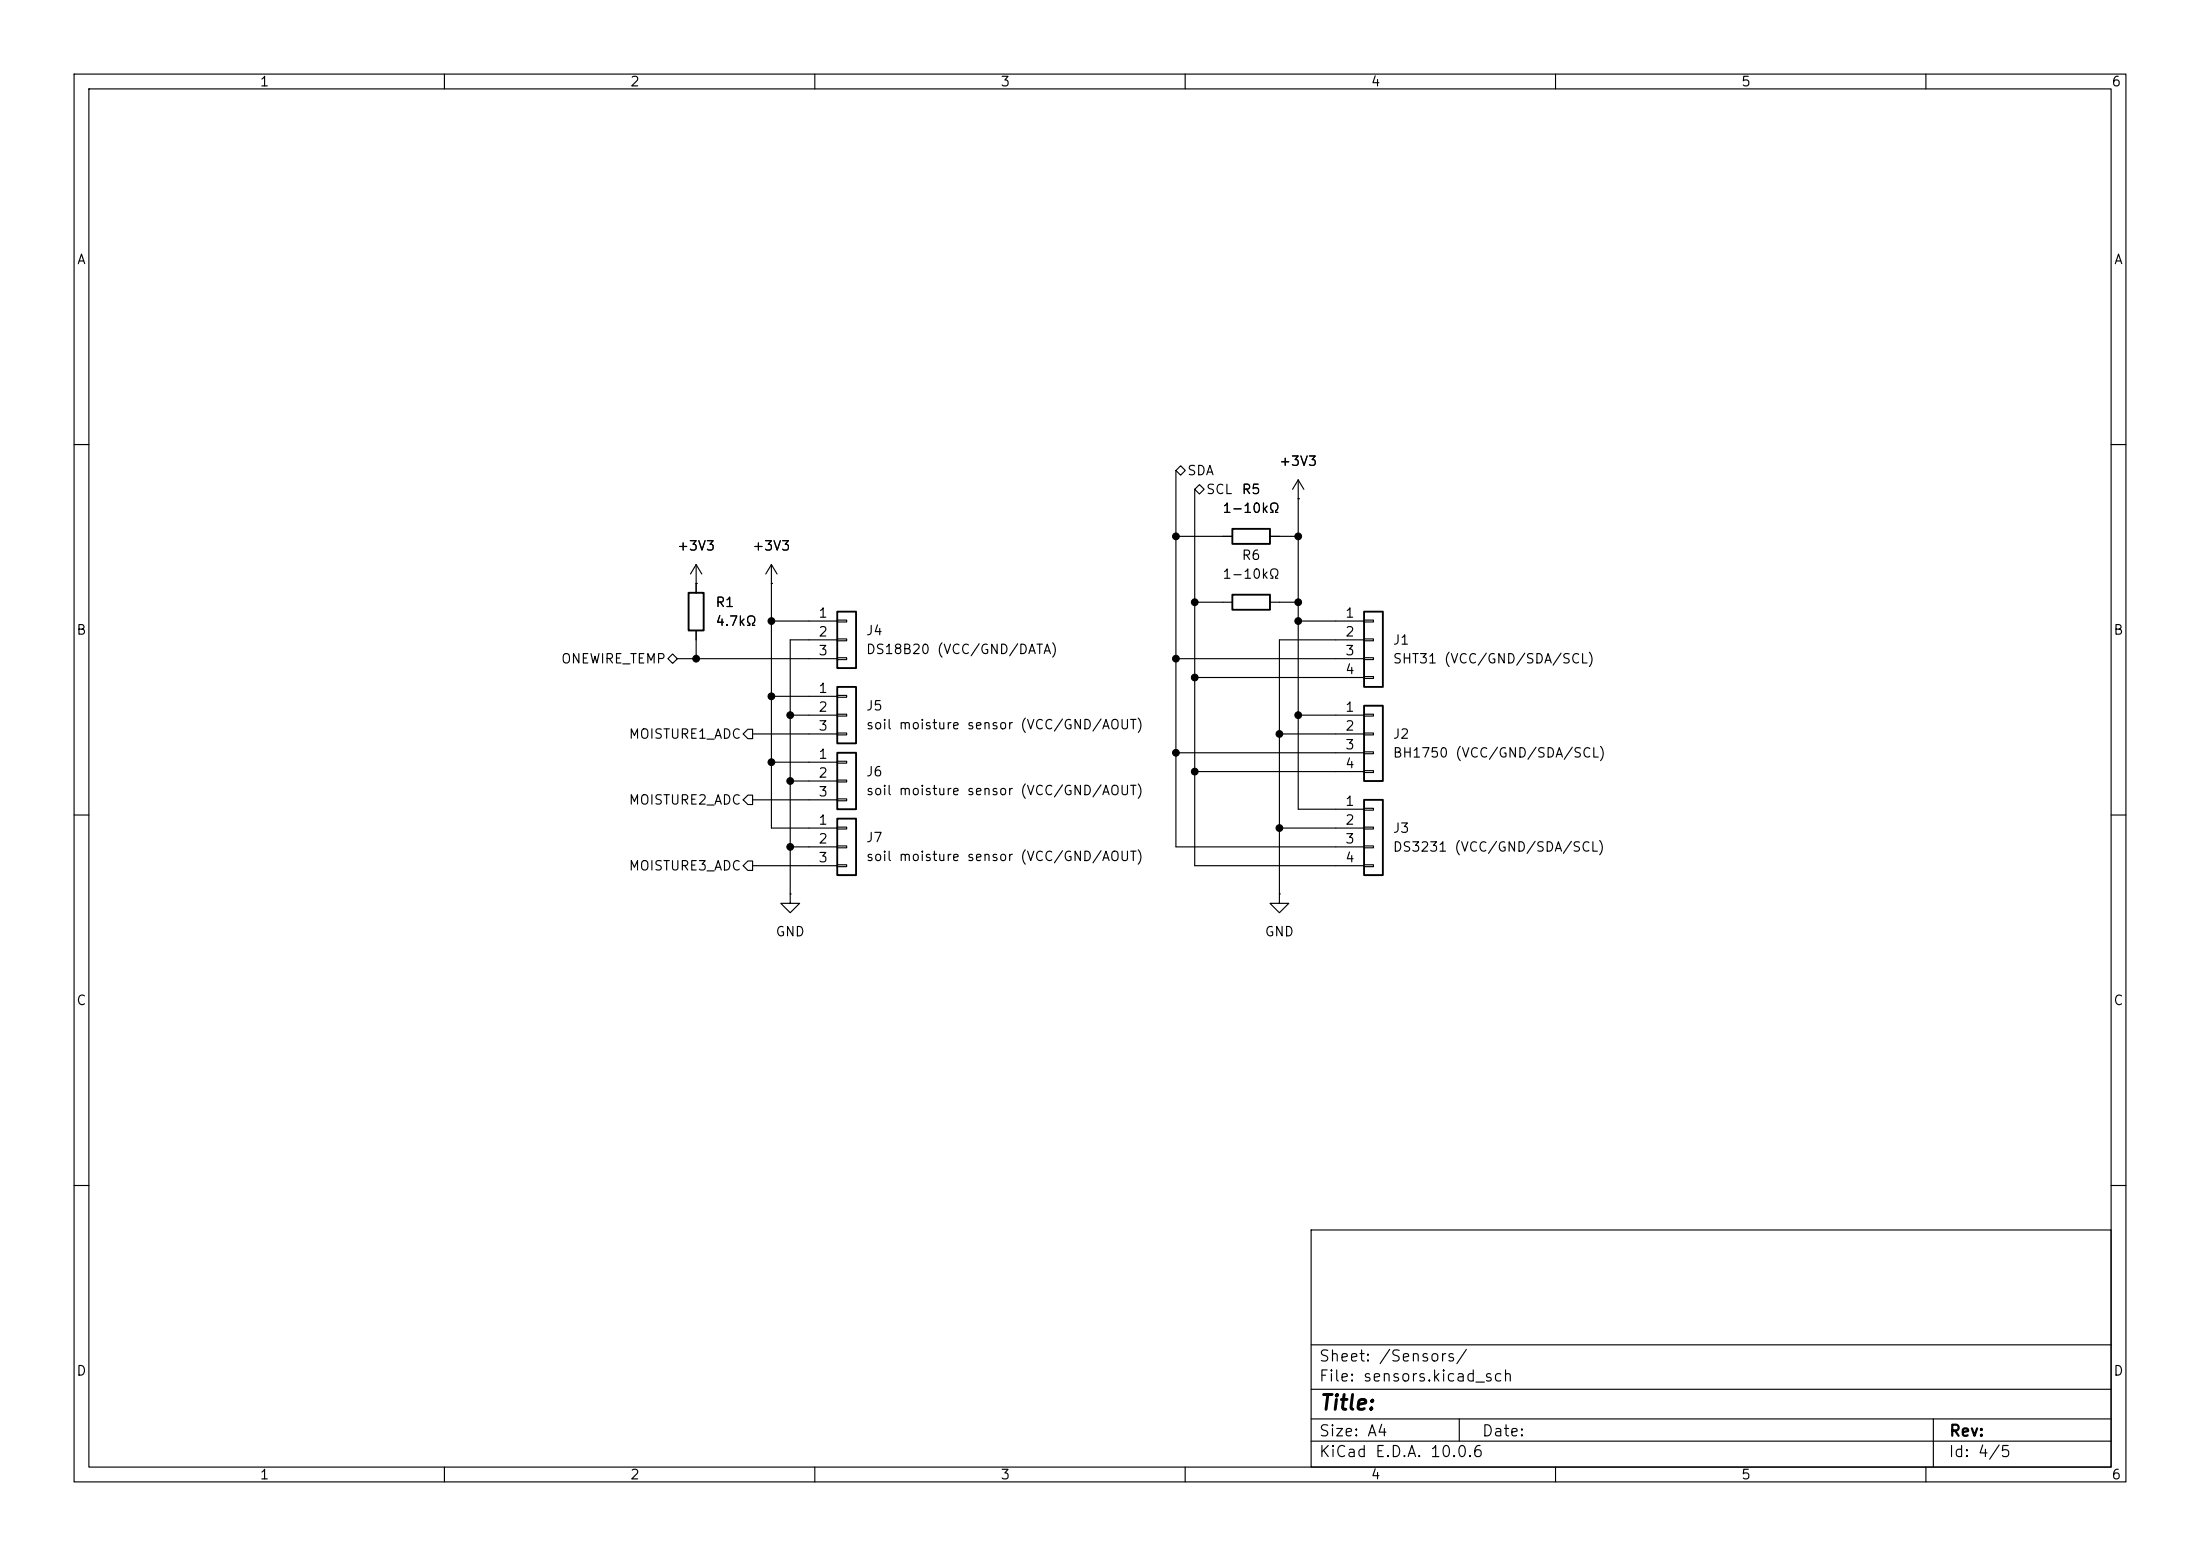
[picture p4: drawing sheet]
(kicad_sch
 (version 20260306)
 (generator "eeschema")
 (generator_version "10.0")
 (paper "A4")
 (lib_symbols
  (symbol "Connector_Generic:Conn_01x03"
   (pin_names
    (offset 1.016) (hide yes)) (exclude_from_sim no) (in_bom yes) (on_board yes)
   (in_pos_files yes)
   (duplicate_pin_numbers_are_jumpers no)
   (property "Reference" "J" (at 0 5.08 0) (show_name no) (do_not_autoplace no) (effects (font (size 1.27 1.27))))
   (property "Value" "Conn_01x03" (at 0 -5.08 0) (show_name no) (do_not_autoplace no) (effects (font (size 1.27 1.27))))
   (property "Footprint" "" (at 0 0 0) (show_name no) (do_not_autoplace no) (hide yes) (effects (font (size 1.27 1.27))))
   (property "Datasheet" "" (at 0 0 0) (show_name no) (do_not_autoplace no) (hide yes) (effects (font (size 1.27 1.27))))
   (property "Description" "Generic connector, single row, 01x03, script generated (kicad-library-utils/schlib/autogen/connector/)" (at 0 0 0) (show_name no) (do_not_autoplace no) (hide yes) (effects (font (size 1.27 1.27))))
   (symbol "Conn_01x03_1_1"
    (rectangle (start -1.27 3.81) (end 1.27 -3.81) (stroke (width 0.254) (type default)) (fill (type background)))
    (rectangle (start -1.27 2.667) (end 0 2.413) (stroke (width 0.1524) (type default)) (fill (type none)))
    (rectangle (start -1.27 0.127) (end 0 -0.127) (stroke (width 0.1524) (type default)) (fill (type none)))
    (rectangle (start -1.27 -2.413) (end 0 -2.667) (stroke (width 0.1524) (type default)) (fill (type none)))
    (pin passive line (at -5.08 2.54 0) (length 3.81) (name "Pin_1" (effects (font (size 1.27 1.27)))) (number "1" (effects (font (size 1.27 1.27)))))
    (pin passive line (at -5.08 0 0) (length 3.81) (name "Pin_2" (effects (font (size 1.27 1.27)))) (number "2" (effects (font (size 1.27 1.27)))))
    (pin passive line (at -5.08 -2.54 0) (length 3.81) (name "Pin_3" (effects (font (size 1.27 1.27)))) (number "3" (effects (font (size 1.27 1.27))))))
   (embedded_fonts no))
  (symbol "Connector_Generic:Conn_01x04"
   (pin_names
    (offset 1.016) (hide yes)) (exclude_from_sim no) (in_bom yes) (on_board yes)
   (in_pos_files yes)
   (duplicate_pin_numbers_are_jumpers no)
   (property "Reference" "J" (at 0 5.08 0) (show_name no) (do_not_autoplace no) (effects (font (size 1.27 1.27))))
   (property "Value" "Conn_01x04" (at 0 -7.62 0) (show_name no) (do_not_autoplace no) (effects (font (size 1.27 1.27))))
   (property "Footprint" "" (at 0 0 0) (show_name no) (do_not_autoplace no) (hide yes) (effects (font (size 1.27 1.27))))
   (property "Datasheet" "" (at 0 0 0) (show_name no) (do_not_autoplace no) (hide yes) (effects (font (size 1.27 1.27))))
   (property "Description" "Generic connector, single row, 01x04, script generated (kicad-library-utils/schlib/autogen/connector/)" (at 0 0 0) (show_name no) (do_not_autoplace no) (hide yes) (effects (font (size 1.27 1.27))))
   (symbol "Conn_01x04_1_1"
    (rectangle (start -1.27 3.81) (end 1.27 -6.35) (stroke (width 0.254) (type default)) (fill (type background)))
    (rectangle (start -1.27 2.667) (end 0 2.413) (stroke (width 0.1524) (type default)) (fill (type none)))
    (rectangle (start -1.27 0.127) (end 0 -0.127) (stroke (width 0.1524) (type default)) (fill (type none)))
    (rectangle (start -1.27 -2.413) (end 0 -2.667) (stroke (width 0.1524) (type default)) (fill (type none)))
    (rectangle (start -1.27 -4.953) (end 0 -5.207) (stroke (width 0.1524) (type default)) (fill (type none)))
    (pin passive line (at -5.08 2.54 0) (length 3.81) (name "Pin_1" (effects (font (size 1.27 1.27)))) (number "1" (effects (font (size 1.27 1.27)))))
    (pin passive line (at -5.08 0 0) (length 3.81) (name "Pin_2" (effects (font (size 1.27 1.27)))) (number "2" (effects (font (size 1.27 1.27)))))
    (pin passive line (at -5.08 -2.54 0) (length 3.81) (name "Pin_3" (effects (font (size 1.27 1.27)))) (number "3" (effects (font (size 1.27 1.27)))))
    (pin passive line (at -5.08 -5.08 0) (length 3.81) (name "Pin_4" (effects (font (size 1.27 1.27)))) (number "4" (effects (font (size 1.27 1.27))))))
   (embedded_fonts no))
  (symbol "Device:R"
   (pin_numbers (hide yes))
   (pin_names
    (offset 0)) (exclude_from_sim no) (in_bom yes) (on_board yes)
   (in_pos_files yes)
   (duplicate_pin_numbers_are_jumpers no)
   (property "Reference" "R" (at 2.032 0 90) (show_name no) (do_not_autoplace no) (effects (font (size 1.27 1.27))))
   (property "Value" "R" (at 0 0 90) (show_name no) (do_not_autoplace no) (effects (font (size 1.27 1.27))))
   (property "Footprint" "" (at -1.778 0 90) (show_name no) (do_not_autoplace no) (hide yes) (effects (font (size 1.27 1.27))))
   (property "Datasheet" "" (at 0 0 0) (show_name no) (do_not_autoplace no) (hide yes) (effects (font (size 1.27 1.27))))
   (property "Description" "Resistor" (at 0 0 0) (show_name no) (do_not_autoplace no) (hide yes) (effects (font (size 1.27 1.27))))
   (symbol "R_0_1"
    (rectangle (start -1.016 -2.54) (end 1.016 2.54) (stroke (width 0.254) (type default)) (fill (type none))))
   (symbol "R_1_1"
    (pin passive line (at 0 3.81 270) (length 1.27) (name "" (effects (font (size 1.27 1.27)))) (number "1" (effects (font (size 1.27 1.27)))))
    (pin passive line (at 0 -3.81 90) (length 1.27) (name "" (effects (font (size 1.27 1.27)))) (number "2" (effects (font (size 1.27 1.27))))))
   (embedded_fonts no))
  (symbol "power:+3V3"
   (power global)
   (pin_numbers (hide yes))
   (pin_names
    (offset 0) (hide yes)) (exclude_from_sim no) (in_bom yes) (on_board yes)
   (in_pos_files yes)
   (duplicate_pin_numbers_are_jumpers no)
   (property "Reference" "#PWR" (at 0 -3.81 0) (show_name no) (do_not_autoplace no) (hide yes) (effects (font (size 1.27 1.27))))
   (property "Value" "+3V3" (at 0 3.556 0) (show_name no) (do_not_autoplace no) (effects (font (size 1.27 1.27))))
   (property "Footprint" "" (at 0 0 0) (show_name no) (do_not_autoplace no) (hide yes) (effects (font (size 1.27 1.27))))
   (property "Datasheet" "" (at 0 0 0) (show_name no) (do_not_autoplace no) (hide yes) (effects (font (size 1.27 1.27))))
   (property "Description" "Power symbol creates a global label with name \"+3V3\"" (at 0 0 0) (show_name no) (do_not_autoplace no) (hide yes) (effects (font (size 1.27 1.27))))
   (symbol "+3V3_0_1"
    (polyline (pts (xy -0.762 1.27) (xy 0 2.54)) (stroke (width 0) (type default)) (fill (type none)))
    (polyline (pts (xy 0 2.54) (xy 0.762 1.27)) (stroke (width 0) (type default)) (fill (type none)))
    (polyline (pts (xy 0 0) (xy 0 2.54)) (stroke (width 0) (type default)) (fill (type none))))
   (symbol "+3V3_1_1"
    (pin power_in line (at 0 0 90) (length 0) (name "" (effects (font (size 1.27 1.27)))) (number "1" (effects (font (size 1.27 1.27))))))
   (embedded_fonts no))
  (symbol "power:GND"
   (power global)
   (pin_numbers (hide yes))
   (pin_names
    (offset 0) (hide yes)) (exclude_from_sim no) (in_bom yes) (on_board yes)
   (in_pos_files yes)
   (duplicate_pin_numbers_are_jumpers no)
   (property "Reference" "#PWR" (at 0 -6.35 0) (show_name no) (do_not_autoplace no) (hide yes) (effects (font (size 1.27 1.27))))
   (property "Value" "GND" (at 0 -3.81 0) (show_name no) (do_not_autoplace no) (effects (font (size 1.27 1.27))))
   (property "Footprint" "" (at 0 0 0) (show_name no) (do_not_autoplace no) (hide yes) (effects (font (size 1.27 1.27))))
   (property "Datasheet" "" (at 0 0 0) (show_name no) (do_not_autoplace no) (hide yes) (effects (font (size 1.27 1.27))))
   (property "Description" "Power symbol creates a global label with name \"GND\" , ground" (at 0 0 0) (show_name no) (do_not_autoplace no) (hide yes) (effects (font (size 1.27 1.27))))
   (symbol "GND_0_1"
    (polyline (pts (xy 0 0) (xy 0 -1.27) (xy 1.27 -1.27) (xy 0 -2.54) (xy -1.27 -1.27) (xy 0 -1.27)) (stroke (width 0) (type default)) (fill (type none))))
   (symbol "GND_1_1"
    (pin power_in line (at 0 0 270) (length 0) (name "" (effects (font (size 1.27 1.27)))) (number "1" (effects (font (size 1.27 1.27))))))
   (embedded_fonts no)))
 (junction
  (at 172.72 99.06)
  (diameter 0)
  (color 0 0 0 0))
 (junction
  (at 175.26 81.28)
  (diameter 0)
  (color 0 0 0 0))
 (junction
  (at 106.68 114.3)
  (diameter 0)
  (color 0 0 0 0))
 (junction
  (at 104.14 83.82)
  (diameter 0)
  (color 0 0 0 0))
 (junction
  (at 93.98 88.9)
  (diameter 0)
  (color 0 0 0 0))
 (junction
  (at 175.26 83.82)
  (diameter 0)
  (color 0 0 0 0))
 (junction
  (at 158.75 72.39)
  (diameter 0)
  (color 0 0 0 0))
 (junction
  (at 104.14 102.87)
  (diameter 0)
  (color 0 0 0 0))
 (junction
  (at 161.29 81.28)
  (diameter 0)
  (color 0 0 0 0))
 (junction
  (at 158.75 101.6)
  (diameter 0)
  (color 0 0 0 0))
 (junction
  (at 106.68 105.41)
  (diameter 0)
  (color 0 0 0 0))
 (junction
  (at 158.75 88.9)
  (diameter 0)
  (color 0 0 0 0))
 (junction
  (at 172.72 111.76)
  (diameter 0)
  (color 0 0 0 0))
 (junction
  (at 175.26 72.39)
  (diameter 0)
  (color 0 0 0 0))
 (junction
  (at 175.26 96.52)
  (diameter 0)
  (color 0 0 0 0))
 (junction
  (at 161.29 104.14)
  (diameter 0)
  (color 0 0 0 0))
 (junction
  (at 161.29 91.44)
  (diameter 0)
  (color 0 0 0 0))
 (junction
  (at 106.68 96.52)
  (diameter 0)
  (color 0 0 0 0))
 (junction
  (at 104.14 93.98)
  (diameter 0)
  (color 0 0 0 0))
 (wire
  (pts (xy 104.14 93.98) (xy 104.14 83.82))
  (stroke (width 0) (type default)))
 (wire
  (pts (xy 158.75 63.5) (xy 158.75 72.39))
  (stroke (width 0) (type default)))
 (wire
  (pts (xy 180.34 104.14) (xy 161.29 104.14))
  (stroke (width 0) (type default)))
 (wire
  (pts (xy 180.34 86.36) (xy 172.72 86.36))
  (stroke (width 0) (type default)))
 (wire
  (pts (xy 180.34 109.22) (xy 175.26 109.22))
  (stroke (width 0) (type default)))
 (wire
  (pts (xy 104.14 83.82) (xy 109.22 83.82))
  (stroke (width 0) (type default)))
 (wire
  (pts (xy 106.68 105.41) (xy 106.68 114.3))
  (stroke (width 0) (type default)))
 (wire
  (pts (xy 109.22 86.36) (xy 106.68 86.36))
  (stroke (width 0) (type default)))
 (wire
  (pts (xy 161.29 66.04) (xy 161.29 81.28))
  (stroke (width 0) (type default)))
 (wire
  (pts (xy 180.34 83.82) (xy 175.26 83.82))
  (stroke (width 0) (type default)))
 (wire
  (pts (xy 172.72 72.39) (xy 175.26 72.39))
  (stroke (width 0) (type default)))
 (wire
  (pts (xy 158.75 72.39) (xy 165.1 72.39))
  (stroke (width 0) (type default)))
 (wire
  (pts (xy 104.14 83.82) (xy 104.14 78.74))
  (stroke (width 0) (type default)))
 (wire
  (pts (xy 109.22 107.95) (xy 101.6 107.95))
  (stroke (width 0) (type default)))
 (wire
  (pts (xy 109.22 99.06) (xy 101.6 99.06))
  (stroke (width 0) (type default)))
 (wire
  (pts (xy 109.22 88.9) (xy 93.98 88.9))
  (stroke (width 0) (type default)))
 (wire
  (pts (xy 161.29 81.28) (xy 165.1 81.28))
  (stroke (width 0) (type default)))
 (wire
  (pts (xy 175.26 83.82) (xy 175.26 96.52))
  (stroke (width 0) (type default)))
 (wire
  (pts (xy 175.26 67.31) (xy 175.26 72.39))
  (stroke (width 0) (type default)))
 (wire
  (pts (xy 175.26 81.28) (xy 175.26 83.82))
  (stroke (width 0) (type default)))
 (wire
  (pts (xy 104.14 93.98) (xy 109.22 93.98))
  (stroke (width 0) (type default)))
 (wire
  (pts (xy 172.72 111.76) (xy 180.34 111.76))
  (stroke (width 0) (type default)))
 (wire
  (pts (xy 161.29 104.14) (xy 161.29 116.84))
  (stroke (width 0) (type default)))
 (wire
  (pts (xy 109.22 116.84) (xy 101.6 116.84))
  (stroke (width 0) (type default)))
 (wire
  (pts (xy 175.26 72.39) (xy 175.26 81.28))
  (stroke (width 0) (type default)))
 (wire
  (pts (xy 180.34 91.44) (xy 161.29 91.44))
  (stroke (width 0) (type default)))
 (wire
  (pts (xy 93.98 86.36) (xy 93.98 88.9))
  (stroke (width 0) (type default)))
 (wire
  (pts (xy 106.68 114.3) (xy 106.68 120.65))
  (stroke (width 0) (type default)))
 (wire
  (pts (xy 172.72 99.06) (xy 180.34 99.06))
  (stroke (width 0) (type default)))
 (wire
  (pts (xy 104.14 102.87) (xy 104.14 93.98))
  (stroke (width 0) (type default)))
 (wire
  (pts (xy 172.72 111.76) (xy 172.72 120.65))
  (stroke (width 0) (type default)))
 (wire
  (pts (xy 106.68 105.41) (xy 109.22 105.41))
  (stroke (width 0) (type default)))
 (wire
  (pts (xy 158.75 88.9) (xy 158.75 101.6))
  (stroke (width 0) (type default)))
 (wire
  (pts (xy 91.44 88.9) (xy 93.98 88.9))
  (stroke (width 0) (type default)))
 (wire
  (pts (xy 106.68 114.3) (xy 109.22 114.3))
  (stroke (width 0) (type default)))
 (wire
  (pts (xy 161.29 81.28) (xy 161.29 104.14))
  (stroke (width 0) (type default)))
 (wire
  (pts (xy 106.68 96.52) (xy 106.68 105.41))
  (stroke (width 0) (type default)))
 (wire
  (pts (xy 109.22 111.76) (xy 104.14 111.76))
  (stroke (width 0) (type default)))
 (wire
  (pts (xy 158.75 101.6) (xy 158.75 114.3))
  (stroke (width 0) (type default)))
 (wire
  (pts (xy 158.75 72.39) (xy 158.75 88.9))
  (stroke (width 0) (type default)))
 (wire
  (pts (xy 180.34 96.52) (xy 175.26 96.52))
  (stroke (width 0) (type default)))
 (wire
  (pts (xy 180.34 114.3) (xy 158.75 114.3))
  (stroke (width 0) (type default)))
 (wire
  (pts (xy 106.68 96.52) (xy 109.22 96.52))
  (stroke (width 0) (type default)))
 (wire
  (pts (xy 175.26 96.52) (xy 175.26 109.22))
  (stroke (width 0) (type default)))
 (wire
  (pts (xy 106.68 86.36) (xy 106.68 96.52))
  (stroke (width 0) (type default)))
 (wire
  (pts (xy 172.72 86.36) (xy 172.72 99.06))
  (stroke (width 0) (type default)))
 (wire
  (pts (xy 172.72 81.28) (xy 175.26 81.28))
  (stroke (width 0) (type default)))
 (wire
  (pts (xy 158.75 88.9) (xy 180.34 88.9))
  (stroke (width 0) (type default)))
 (wire
  (pts (xy 180.34 116.84) (xy 161.29 116.84))
  (stroke (width 0) (type default)))
 (wire
  (pts (xy 158.75 101.6) (xy 180.34 101.6))
  (stroke (width 0) (type default)))
 (wire
  (pts (xy 172.72 99.06) (xy 172.72 111.76))
  (stroke (width 0) (type default)))
 (wire
  (pts (xy 104.14 111.76) (xy 104.14 102.87))
  (stroke (width 0) (type default)))
 (wire
  (pts (xy 104.14 102.87) (xy 109.22 102.87))
  (stroke (width 0) (type default)))
 (hierarchical_label "MOISTURE3_ADC"
  (shape output)
  (at 101.6 116.84 180)
  (effects (font (size 1.27 1.27)) (justify right)))
 (hierarchical_label "SDA"
  (shape bidirectional)
  (at 158.75 63.5 0)
  (effects (font (size 1.27 1.27)) (justify left)))
 (hierarchical_label "MOISTURE2_ADC"
  (shape output)
  (at 101.6 107.95 180)
  (effects (font (size 1.27 1.27)) (justify right)))
 (hierarchical_label "MOISTURE1_ADC"
  (shape output)
  (at 101.6 99.06 180)
  (effects (font (size 1.27 1.27)) (justify right)))
 (hierarchical_label "ONEWIRE_TEMP"
  (shape bidirectional)
  (at 91.44 88.9 180)
  (effects (font (size 1.27 1.27)) (justify right)))
 (hierarchical_label "SCL"
  (shape bidirectional)
  (at 161.29 66.04 0)
  (effects (font (size 1.27 1.27)) (justify left)))
 (symbol
  (lib_id "Connector_Generic:Conn_01x03")
  (at 114.3 114.3 0)
  (unit 1)
  (body_style 1)
  (exclude_from_sim no)
  (in_bom yes)
  (on_board yes)
  (in_pos_files yes)
  (dnp no)
  (fields_autoplaced yes)
  (property "Reference" "J7" (at 116.84 113.0299 0) (show_name no) (do_not_autoplace no) (effects (font (size 1.27 1.27)) (justify left)))
  (property "Value" "soil moisture sensor (VCC/GND/AOUT)" (at 116.84 115.5699 0) (show_name no) (do_not_autoplace no) (effects (font (size 1.27 1.27)) (justify left)))
  (property "Footprint" "" (at 114.3 114.3 0) (hide yes) (show_name no) (do_not_autoplace no) (effects (font (size 1.27 1.27))))
  (property "Datasheet" "" (at 114.3 114.3 0) (hide yes) (show_name no) (do_not_autoplace no) (effects (font (size 1.27 1.27))))
  (property "Description" "Generic connector, single row, 01x03, script generated (kicad-library-utils/schlib/autogen/connector/)" (at 114.3 114.3 0) (hide yes) (show_name no) (do_not_autoplace no) (effects (font (size 1.27 1.27))))
  (pin "2")
  (pin "1")
  (pin "3"))
 (symbol
  (lib_id "Device:R")
  (at 93.98 82.55 0)
  (unit 1)
  (body_style 1)
  (exclude_from_sim no)
  (in_bom yes)
  (on_board yes)
  (in_pos_files yes)
  (dnp no)
  (fields_autoplaced yes)
  (property "Reference" "R1" (at 96.52 81.2799 0) (show_name no) (do_not_autoplace no) (effects (font (size 1.27 1.27)) (justify left)))
  (property "Value" "4.7kΩ" (at 96.52 83.8199 0) (show_name no) (do_not_autoplace no) (effects (font (size 1.27 1.27)) (justify left)))
  (property "Footprint" "" (at 92.202 82.55 90) (hide yes) (show_name no) (do_not_autoplace no) (effects (font (size 1.27 1.27))))
  (property "Datasheet" "" (at 93.98 82.55 0) (hide yes) (show_name no) (do_not_autoplace no) (effects (font (size 1.27 1.27))))
  (property "Description" "Resistor" (at 93.98 82.55 0) (hide yes) (show_name no) (do_not_autoplace no) (effects (font (size 1.27 1.27))))
  (pin "2")
  (pin "1"))
 (symbol
  (lib_id "Connector_Generic:Conn_01x04")
  (at 185.42 86.36 0)
  (unit 1)
  (body_style 1)
  (exclude_from_sim no)
  (in_bom yes)
  (on_board yes)
  (in_pos_files yes)
  (dnp no)
  (fields_autoplaced yes)
  (property "Reference" "J1" (at 187.96 86.3599 0) (show_name no) (do_not_autoplace no) (effects (font (size 1.27 1.27)) (justify left)))
  (property "Value" "SHT31 (VCC/GND/SDA/SCL)" (at 187.96 88.8999 0) (show_name no) (do_not_autoplace no) (effects (font (size 1.27 1.27)) (justify left)))
  (property "Footprint" "Package_DFN_QFN:WDFN-10-1EP_3x3mm_P0.5mm_EP1.8x2.5mm" (at 185.42 86.36 0) (hide yes) (show_name no) (do_not_autoplace no) (effects (font (size 1.27 1.27))))
  (property "Datasheet" "" (at 185.42 86.36 0) (hide yes) (show_name no) (do_not_autoplace no) (effects (font (size 1.27 1.27))))
  (property "Description" "Generic connector, single row, 01x04, script generated (kicad-library-utils/schlib/autogen/connector/)" (at 185.42 86.36 0) (hide yes) (show_name no) (do_not_autoplace no) (effects (font (size 1.27 1.27))))
  (pin "3")
  (pin "2")
  (pin "1")
  (pin "4"))
 (symbol
  (lib_id "power:+3V3")
  (at 104.14 78.74 0)
  (unit 1)
  (body_style 1)
  (exclude_from_sim no)
  (in_bom yes)
  (on_board yes)
  (in_pos_files yes)
  (dnp no)
  (fields_autoplaced yes)
  (property "Reference" "#PWR08" (at 104.14 82.55 0) (hide yes) (show_name no) (do_not_autoplace no) (effects (font (size 1.27 1.27))))
  (property "Value" "+3V3" (at 104.14 73.66 0) (show_name no) (do_not_autoplace no) (effects (font (size 1.27 1.27))))
  (property "Footprint" "" (at 104.14 78.74 0) (hide yes) (show_name no) (do_not_autoplace no) (effects (font (size 1.27 1.27))))
  (property "Datasheet" "" (at 104.14 78.74 0) (hide yes) (show_name no) (do_not_autoplace no) (effects (font (size 1.27 1.27))))
  (property "Description" "Power symbol creates a global label with name \"+3V3\"" (at 104.14 78.74 0) (hide yes) (show_name no) (do_not_autoplace no) (effects (font (size 1.27 1.27))))
  (pin "1"))
 (symbol
  (lib_id "power:GND")
  (at 172.72 120.65 0)
  (unit 1)
  (body_style 1)
  (exclude_from_sim no)
  (in_bom yes)
  (on_board yes)
  (in_pos_files yes)
  (dnp no)
  (fields_autoplaced yes)
  (property "Reference" "#PWR07" (at 172.72 127 0) (hide yes) (show_name no) (do_not_autoplace no) (effects (font (size 1.27 1.27))))
  (property "Value" "GND" (at 172.72 125.73 0) (show_name no) (do_not_autoplace no) (effects (font (size 1.27 1.27))))
  (property "Footprint" "" (at 172.72 120.65 0) (hide yes) (show_name no) (do_not_autoplace no) (effects (font (size 1.27 1.27))))
  (property "Datasheet" "" (at 172.72 120.65 0) (hide yes) (show_name no) (do_not_autoplace no) (effects (font (size 1.27 1.27))))
  (property "Description" "Power symbol creates a global label with name \"GND\" , ground" (at 172.72 120.65 0) (hide yes) (show_name no) (do_not_autoplace no) (effects (font (size 1.27 1.27))))
  (pin "1"))
 (symbol
  (lib_id "Device:R")
  (at 168.91 81.28 270)
  (unit 1)
  (body_style 1)
  (exclude_from_sim no)
  (in_bom yes)
  (on_board yes)
  (in_pos_files yes)
  (dnp no)
  (fields_autoplaced yes)
  (property "Reference" "R6" (at 168.91 74.93 90) (show_name no) (do_not_autoplace no) (effects (font (size 1.27 1.27))))
  (property "Value" "1-10kΩ" (at 168.91 77.47 90) (show_name no) (do_not_autoplace no) (effects (font (size 1.27 1.27))))
  (property "Footprint" "" (at 168.91 79.502 90) (hide yes) (show_name no) (do_not_autoplace no) (effects (font (size 1.27 1.27))))
  (property "Datasheet" "" (at 168.91 81.28 0) (hide yes) (show_name no) (do_not_autoplace no) (effects (font (size 1.27 1.27))))
  (property "Description" "Resistor" (at 168.91 81.28 0) (hide yes) (show_name no) (do_not_autoplace no) (effects (font (size 1.27 1.27))))
  (pin "2")
  (pin "1"))
 (symbol
  (lib_id "Connector_Generic:Conn_01x04")
  (at 185.42 111.76 0)
  (unit 1)
  (body_style 1)
  (exclude_from_sim no)
  (in_bom yes)
  (on_board yes)
  (in_pos_files yes)
  (dnp no)
  (fields_autoplaced yes)
  (property "Reference" "J3" (at 187.96 111.7599 0) (show_name no) (do_not_autoplace no) (effects (font (size 1.27 1.27)) (justify left)))
  (property "Value" "DS3231 (VCC/GND/SDA/SCL)" (at 187.96 114.2999 0) (show_name no) (do_not_autoplace no) (effects (font (size 1.27 1.27)) (justify left)))
  (property "Footprint" "" (at 185.42 111.76 0) (hide yes) (show_name no) (do_not_autoplace no) (effects (font (size 1.27 1.27))))
  (property "Datasheet" "" (at 185.42 111.76 0) (hide yes) (show_name no) (do_not_autoplace no) (effects (font (size 1.27 1.27))))
  (property "Description" "Generic connector, single row, 01x04, script generated (kicad-library-utils/schlib/autogen/connector/)" (at 185.42 111.76 0) (hide yes) (show_name no) (do_not_autoplace no) (effects (font (size 1.27 1.27))))
  (pin "4")
  (pin "1")
  (pin "2")
  (pin "3"))
 (symbol
  (lib_id "Connector_Generic:Conn_01x03")
  (at 114.3 96.52 0)
  (unit 1)
  (body_style 1)
  (exclude_from_sim no)
  (in_bom yes)
  (on_board yes)
  (in_pos_files yes)
  (dnp no)
  (fields_autoplaced yes)
  (property "Reference" "J5" (at 116.84 95.2499 0) (show_name no) (do_not_autoplace no) (effects (font (size 1.27 1.27)) (justify left)))
  (property "Value" "soil moisture sensor (VCC/GND/AOUT)" (at 116.84 97.7899 0) (show_name no) (do_not_autoplace no) (effects (font (size 1.27 1.27)) (justify left)))
  (property "Footprint" "" (at 114.3 96.52 0) (hide yes) (show_name no) (do_not_autoplace no) (effects (font (size 1.27 1.27))))
  (property "Datasheet" "" (at 114.3 96.52 0) (hide yes) (show_name no) (do_not_autoplace no) (effects (font (size 1.27 1.27))))
  (property "Description" "Generic connector, single row, 01x03, script generated (kicad-library-utils/schlib/autogen/connector/)" (at 114.3 96.52 0) (hide yes) (show_name no) (do_not_autoplace no) (effects (font (size 1.27 1.27))))
  (pin "3")
  (pin "1")
  (pin "2"))
 (symbol
  (lib_id "power:+3V3")
  (at 93.98 78.74 0)
  (unit 1)
  (body_style 1)
  (exclude_from_sim no)
  (in_bom yes)
  (on_board yes)
  (in_pos_files yes)
  (dnp no)
  (fields_autoplaced yes)
  (property "Reference" "#PWR01" (at 93.98 82.55 0) (hide yes) (show_name no) (do_not_autoplace no) (effects (font (size 1.27 1.27))))
  (property "Value" "+3V3" (at 93.98 73.66 0) (show_name no) (do_not_autoplace no) (effects (font (size 1.27 1.27))))
  (property "Footprint" "" (at 93.98 78.74 0) (hide yes) (show_name no) (do_not_autoplace no) (effects (font (size 1.27 1.27))))
  (property "Datasheet" "" (at 93.98 78.74 0) (hide yes) (show_name no) (do_not_autoplace no) (effects (font (size 1.27 1.27))))
  (property "Description" "Power symbol creates a global label with name \"+3V3\"" (at 93.98 78.74 0) (hide yes) (show_name no) (do_not_autoplace no) (effects (font (size 1.27 1.27))))
  (pin "1"))
 (symbol
  (lib_id "Connector_Generic:Conn_01x03")
  (at 114.3 86.36 0)
  (unit 1)
  (body_style 1)
  (exclude_from_sim no)
  (in_bom yes)
  (on_board yes)
  (in_pos_files yes)
  (dnp no)
  (fields_autoplaced yes)
  (property "Reference" "J4" (at 116.84 85.0899 0) (show_name no) (do_not_autoplace no) (effects (font (size 1.27 1.27)) (justify left)))
  (property "Value" "DS18B20 (VCC/GND/DATA)" (at 116.84 87.6299 0) (show_name no) (do_not_autoplace no) (effects (font (size 1.27 1.27)) (justify left)))
  (property "Footprint" "" (at 114.3 86.36 0) (hide yes) (show_name no) (do_not_autoplace no) (effects (font (size 1.27 1.27))))
  (property "Datasheet" "" (at 114.3 86.36 0) (hide yes) (show_name no) (do_not_autoplace no) (effects (font (size 1.27 1.27))))
  (property "Description" "Generic connector, single row, 01x03, script generated (kicad-library-utils/schlib/autogen/connector/)" (at 114.3 86.36 0) (hide yes) (show_name no) (do_not_autoplace no) (effects (font (size 1.27 1.27))))
  (pin "3")
  (pin "1")
  (pin "2"))
 (symbol
  (lib_id "power:GND")
  (at 106.68 120.65 0)
  (unit 1)
  (body_style 1)
  (exclude_from_sim no)
  (in_bom yes)
  (on_board yes)
  (in_pos_files yes)
  (dnp no)
  (fields_autoplaced yes)
  (property "Reference" "#PWR012" (at 106.68 127 0) (hide yes) (show_name no) (do_not_autoplace no) (effects (font (size 1.27 1.27))))
  (property "Value" "GND" (at 106.68 125.73 0) (show_name no) (do_not_autoplace no) (effects (font (size 1.27 1.27))))
  (property "Footprint" "" (at 106.68 120.65 0) (hide yes) (show_name no) (do_not_autoplace no) (effects (font (size 1.27 1.27))))
  (property "Datasheet" "" (at 106.68 120.65 0) (hide yes) (show_name no) (do_not_autoplace no) (effects (font (size 1.27 1.27))))
  (property "Description" "Power symbol creates a global label with name \"GND\" , ground" (at 106.68 120.65 0) (hide yes) (show_name no) (do_not_autoplace no) (effects (font (size 1.27 1.27))))
  (pin "1"))
 (symbol
  (lib_id "Connector_Generic:Conn_01x03")
  (at 114.3 105.41 0)
  (unit 1)
  (body_style 1)
  (exclude_from_sim no)
  (in_bom yes)
  (on_board yes)
  (in_pos_files yes)
  (dnp no)
  (fields_autoplaced yes)
  (property "Reference" "J6" (at 116.84 104.1399 0) (show_name no) (do_not_autoplace no) (effects (font (size 1.27 1.27)) (justify left)))
  (property "Value" "soil moisture sensor (VCC/GND/AOUT)" (at 116.84 106.6799 0) (show_name no) (do_not_autoplace no) (effects (font (size 1.27 1.27)) (justify left)))
  (property "Footprint" "" (at 114.3 105.41 0) (hide yes) (show_name no) (do_not_autoplace no) (effects (font (size 1.27 1.27))))
  (property "Datasheet" "" (at 114.3 105.41 0) (hide yes) (show_name no) (do_not_autoplace no) (effects (font (size 1.27 1.27))))
  (property "Description" "Generic connector, single row, 01x03, script generated (kicad-library-utils/schlib/autogen/connector/)" (at 114.3 105.41 0) (hide yes) (show_name no) (do_not_autoplace no) (effects (font (size 1.27 1.27))))
  (pin "2")
  (pin "1")
  (pin "3"))
 (symbol
  (lib_id "power:+3V3")
  (at 175.26 67.31 0)
  (unit 1)
  (body_style 1)
  (exclude_from_sim no)
  (in_bom yes)
  (on_board yes)
  (in_pos_files yes)
  (dnp no)
  (fields_autoplaced yes)
  (property "Reference" "#PWR09" (at 175.26 71.12 0) (hide yes) (show_name no) (do_not_autoplace no) (effects (font (size 1.27 1.27))))
  (property "Value" "+3V3" (at 175.26 62.23 0) (show_name no) (do_not_autoplace no) (effects (font (size 1.27 1.27))))
  (property "Footprint" "" (at 175.26 67.31 0) (hide yes) (show_name no) (do_not_autoplace no) (effects (font (size 1.27 1.27))))
  (property "Datasheet" "" (at 175.26 67.31 0) (hide yes) (show_name no) (do_not_autoplace no) (effects (font (size 1.27 1.27))))
  (property "Description" "Power symbol creates a global label with name \"+3V3\"" (at 175.26 67.31 0) (hide yes) (show_name no) (do_not_autoplace no) (effects (font (size 1.27 1.27))))
  (pin "1"))
 (symbol
  (lib_id "Device:R")
  (at 168.91 72.39 90)
  (unit 1)
  (body_style 1)
  (exclude_from_sim no)
  (in_bom yes)
  (on_board yes)
  (in_pos_files yes)
  (dnp no)
  (fields_autoplaced yes)
  (property "Reference" "R5" (at 168.91 66.04 90) (show_name no) (do_not_autoplace no) (effects (font (size 1.27 1.27))))
  (property "Value" "1-10kΩ" (at 168.91 68.58 90) (show_name no) (do_not_autoplace no) (effects (font (size 1.27 1.27))))
  (property "Footprint" "" (at 168.91 74.168 90) (hide yes) (show_name no) (do_not_autoplace no) (effects (font (size 1.27 1.27))))
  (property "Datasheet" "" (at 168.91 72.39 0) (hide yes) (show_name no) (do_not_autoplace no) (effects (font (size 1.27 1.27))))
  (property "Description" "Resistor" (at 168.91 72.39 0) (hide yes) (show_name no) (do_not_autoplace no) (effects (font (size 1.27 1.27))))
  (pin "2")
  (pin "1"))
 (symbol
  (lib_id "Connector_Generic:Conn_01x04")
  (at 185.42 99.06 0)
  (unit 1)
  (body_style 1)
  (exclude_from_sim no)
  (in_bom yes)
  (on_board yes)
  (in_pos_files yes)
  (dnp no)
  (fields_autoplaced yes)
  (property "Reference" "J2" (at 187.96 99.0599 0) (show_name no) (do_not_autoplace no) (effects (font (size 1.27 1.27)) (justify left)))
  (property "Value" "BH1750 (VCC/GND/SDA/SCL)" (at 187.96 101.5999 0) (show_name no) (do_not_autoplace no) (effects (font (size 1.27 1.27)) (justify left)))
  (property "Footprint" "" (at 185.42 99.06 0) (hide yes) (show_name no) (do_not_autoplace no) (effects (font (size 1.27 1.27))))
  (property "Datasheet" "" (at 185.42 99.06 0) (hide yes) (show_name no) (do_not_autoplace no) (effects (font (size 1.27 1.27))))
  (property "Description" "Generic connector, single row, 01x04, script generated (kicad-library-utils/schlib/autogen/connector/)" (at 185.42 99.06 0) (hide yes) (show_name no) (do_not_autoplace no) (effects (font (size 1.27 1.27))))
  (pin "1")
  (pin "4")
  (pin "2")
  (pin "3")))
